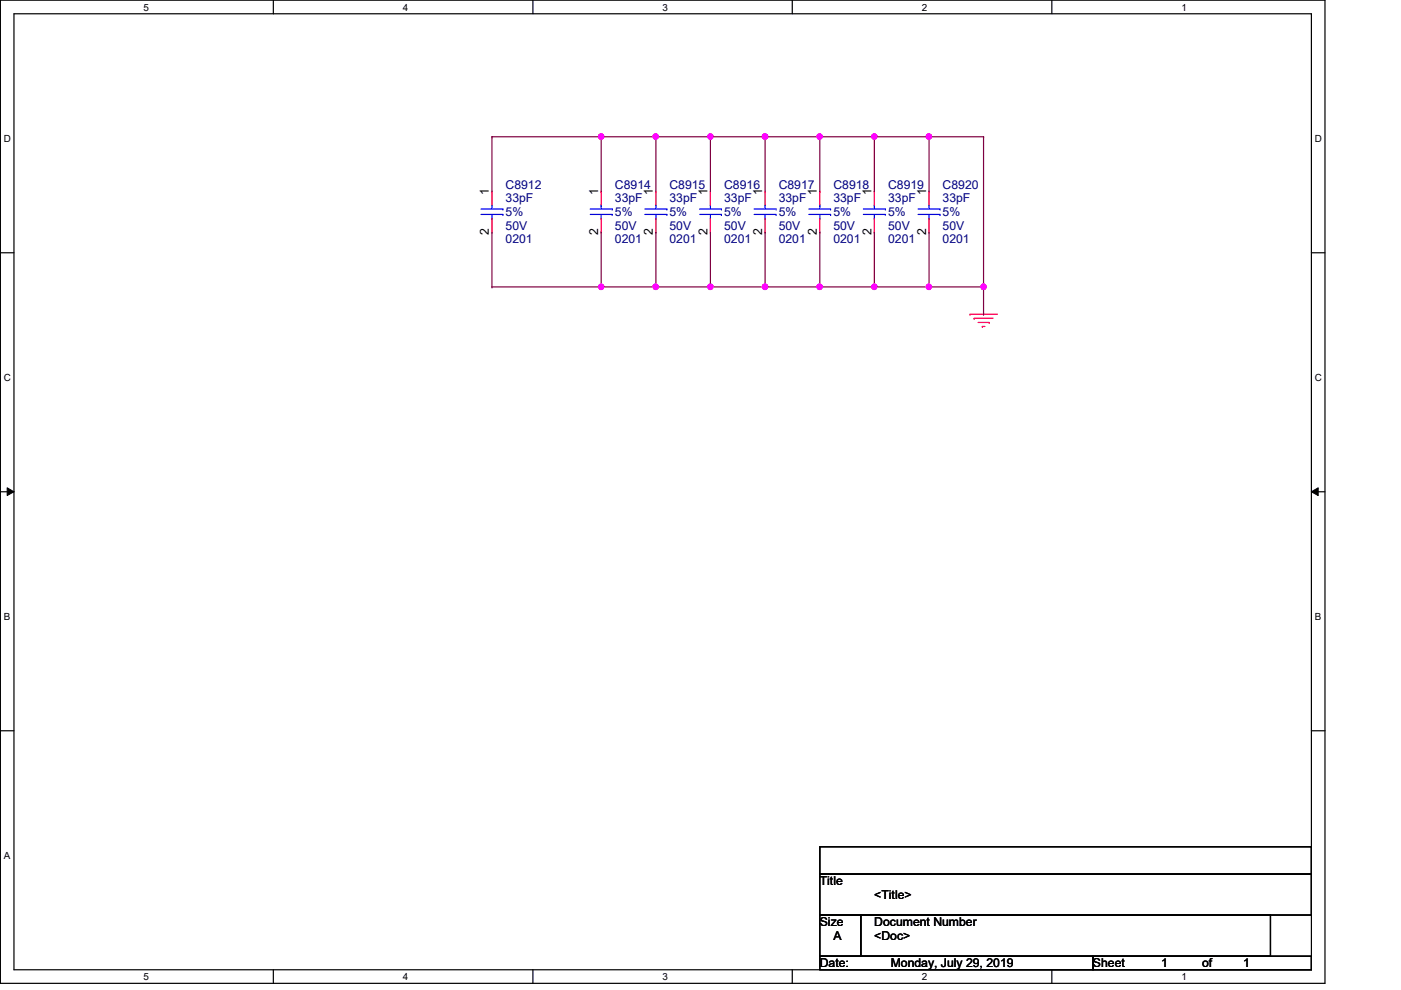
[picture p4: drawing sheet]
<svg xmlns="http://www.w3.org/2000/svg" width="297mm" height="210mm" viewBox="0 0 297 210" stroke-linecap="round" stroke-linejoin="round" font-family="sans-serif">
<path d="M.1 0h280.8v208.5h-280.8zM3 2.9h275v202.7h-275z" fill="none" stroke="#000" stroke-width=".25"/>
<g fill="#fff">
<path d="M30.4 .3h1.2v2.4h-1.2z"/>
<path d="M30.4 205.9h1.2v2.3h-1.2z"/>
</g>
<path d="M58 0v2.9M58 205.6v2.9" fill="none" stroke="#000" stroke-width=".25"/>
<g fill="#fff">
<path d="M85.4 .3h1.2v2.4h-1.2z"/>
<path d="M85.4 205.9h1.2v2.3h-1.2z"/>
</g>
<path d="M113 0v2.9M113 205.6v2.9" fill="none" stroke="#000" stroke-width=".25"/>
<g fill="#fff">
<path d="M140.5 .3h1.1v2.4h-1.1z"/>
<path d="M140.5 205.9h1.1v2.3h-1.1z"/>
</g>
<path d="M168 0v2.9M168 205.6v2.9" fill="none" stroke="#000" stroke-width=".25"/>
<g fill="#fff">
<path d="M195.4 .3h1.2v2.4h-1.2z"/>
<path d="M195.4 205.9h1.2v2.3h-1.2z"/>
</g>
<path d="M223 0v2.9M223 205.6v2.9" fill="none" stroke="#000" stroke-width=".25"/>
<g fill="#fff">
<path d="M250.5 .3h1.1v2.4h-1.1z"/>
<path d="M250.5 205.9h1.1v2.3h-1.1z"/>
<path d="M.8 28.2h1.5v2.4h-1.5z"/>
<path d="M278.8 28.2h1.4v2.4h-1.4z"/>
<path d="M.8 78.9h1.5v2.3h-1.5z"/>
<path d="M278.8 78.9h1.4v2.3h-1.4z"/>
</g>
<path d="M.1 53.6h2.9M278 53.6h2.9" fill="none" stroke="#000" stroke-width=".25"/>
<g fill="#fff">
<path d="M.8 129.6h1.4v2.3h-1.4z"/>
<path d="M278.8 129.6h1.3v2.3h-1.3z"/>
</g>
<path d="M.1 104.3h2.9M278 104.3h2.9" fill="none" stroke="#000" stroke-width=".25"/>
<path d="M1.5 103.4l1.5 .9-1.5 .8zM278 104.3l1.5-.9v1.7z" fill="#000"/>
<path d="M1.5 103.4l1.5 .9-1.5 .8zM278 104.3l1.5-.9v1.7z" fill="none" stroke="#000" stroke-width=".21"/>
<path d="M.8 180.3h1.4v2.3h-1.4z" fill="#fff"/>
<path d="M.1 154.9h2.9M278 154.9h2.9M173.8 179.5h104.2v5.8h-104.2zM173.8 185.3h104.2v8.7h-104.2zM173.8 194h8.7v8.7h-8.7zM182.5 194h86.9v8.7h-86.9zM173.8 202.7h57.9v2.9h-57.9zM231.7 202.7h46.3v2.9h-46.3z" fill="none" stroke="#000" stroke-width=".25"/>
<g fill="none" stroke="#f00" stroke-width=".25">
<path d="M104.3 40.6h.1M104.3 49.2h.1M104.3 40.6v2.9M104.3 46.4v2.8M127.5 40.6h.1M127.5 49.2h.1M127.5 40.6v2.9M127.5 46.4v2.8M139.1 40.6h.1M139.1 49.2h.1M139.1 40.6v2.9M139.1 46.4v2.8"/>
<path d="M150.6 40.6h.1M150.6 49.2h.1M150.6 40.6v2.9M150.6 46.4v2.8M162.2 40.6h.1M162.2 49.2h.1M162.2 40.6v2.9M162.2 46.4v2.8M173.8 40.6h.1M173.8 49.2h.1M173.8 40.6v2.9M173.8 46.4v2.8"/>
<path d="M185.4 40.6h.1M185.4 49.2h.1M185.4 40.6v2.9M185.4 46.4v2.8M197 40.6h.1M197 49.2h.1M197 40.6v2.9M197 46.4v2.8M205.7 66.6h.1M205.7 66.6h5.8M206.5 67.5h.1M206.5 67.5h4.1"/>
<path d="M207.4 68.4h2.3M208.3 69.2h.1M208.3 69.2h.5M209.7 68.4h.1"/>
</g>
<g fill="none" stroke="#00f" stroke-width=".25">
<path d="M102 44.3h4.6M102 45.5h4.6M104.3 43.5h.1M104.3 46.4h.1M104.3 43.5v.8M104.3 45.5v.9M106.6 44.3h.1M106.6 45.5h.1M125.1 44.3h4.7M125.1 45.5h4.7M127.5 43.5h.1M127.5 46.4h.1"/>
<path d="M127.5 43.5v.8M127.5 45.5v.9M129.8 44.3h.1M129.8 45.5h.1M136.7 44.3h4.7M136.7 45.5h4.7M139.1 43.5h.1M139.1 46.4h.1M139.1 43.5v.8M139.1 45.5v.9M141.4 44.3h.1M141.4 45.5h.1"/>
<path d="M148.3 44.3h4.6M148.3 45.5h4.6M150.6 43.5h.1M150.6 46.4h.1M150.6 43.5v.8M150.6 45.5v.9M152.9 44.3h.1M152.9 45.5h.1M159.9 44.3h4.6M159.9 45.5h4.6M162.2 43.5h.1M162.2 46.4h.1"/>
<path d="M162.2 43.5v.8M162.2 45.5v.9M164.5 44.3h.1M164.5 45.5h.1M171.5 44.3h4.6M171.5 45.5h4.6M173.8 43.5h.1M173.8 46.4h.1M173.8 43.5v.8M173.8 45.5v.9M176.1 44.3h.1M176.1 45.5h.1"/>
<path d="M183 44.3h4.7M183 45.5h4.7M185.4 43.5h.1M185.4 46.4h.1M185.4 43.5v.8M185.4 45.5v.9M187.7 44.3h.1M187.7 45.5h.1M194.6 44.3h4.7M194.6 45.5h4.7M197 43.5h.1M197 46.4h.1"/>
<path d="M197 43.5v.8M197 45.5v.9M199.3 44.3h.1M199.3 45.5h.1"/>
</g>
<path d="M208.5 29v31.8M208.5 60.8h.1" fill="none" stroke="#7f0040" stroke-width=".25"/>
<circle cx="208.5" cy="60.8" r=".56" fill="#f0f"/>
<circle cx="208.5" cy="60.8" r=".56" fill="none" stroke="#f0f" stroke-width=".25"/>
<path d="M104.3 29h.1M104.3 29v11.6M104.3 29h23.2M127.5 29h.1M104.3 49.2v11.6M104.3 60.8h.1M104.3 60.8h23.2M127.5 60.8h.1" fill="none" stroke="#7f0040" stroke-width=".25"/>
<circle cx="127.5" cy="29" r=".56" fill="#f0f"/>
<circle cx="127.5" cy="29" r=".56" fill="none" stroke="#f0f" stroke-width=".25"/>
<path d="M127.5 49.2v11.6M127.5 60.8h.1" fill="none" stroke="#7f0040" stroke-width=".25"/>
<circle cx="127.4" cy="60.8" r=".56" fill="#f0f"/>
<circle cx="127.4" cy="60.8" r=".56" fill="none" stroke="#f0f" stroke-width=".25"/>
<path d="M127.5 29h.1M127.5 29v11.6M127.5 29h23.1M139.1 29h.1M139.1 29v11.6M150.6 29h.1M127.5 60.8h11.6M139.1 60.8h.1" fill="none" stroke="#7f0040" stroke-width=".25"/>
<circle cx="139" cy="29" r=".56" fill="#f0f"/>
<circle cx="139" cy="29" r=".56" fill="none" stroke="#f0f" stroke-width=".25"/>
<circle cx="150.6" cy="29" r=".56" fill="#f0f"/>
<circle cx="150.6" cy="29" r=".56" fill="none" stroke="#f0f" stroke-width=".25"/>
<path d="M139.1 49.2v11.6M139.1 60.8h.1M139.1 60.8h11.5M150.6 60.8h.1" fill="none" stroke="#7f0040" stroke-width=".25"/>
<circle cx="139" cy="60.8" r=".56" fill="#f0f"/>
<circle cx="139" cy="60.8" r=".56" fill="none" stroke="#f0f" stroke-width=".25"/>
<circle cx="150.6" cy="60.8" r=".56" fill="#f0f"/>
<circle cx="150.6" cy="60.8" r=".56" fill="none" stroke="#f0f" stroke-width=".25"/>
<path d="M150.6 29h.1M150.6 29v11.6M150.6 29h11.6M162.2 29h.1M150.6 49.2v11.6M162.2 49.2v11.6M150.6 60.8h.1M150.6 60.8h11.6M162.2 60.8h.1" fill="none" stroke="#7f0040" stroke-width=".25"/>
<circle cx="162.2" cy="60.8" r=".57" fill="#f0f"/>
<circle cx="162.2" cy="60.8" r=".57" fill="none" stroke="#f0f" stroke-width=".25"/>
<path d="M162.2 29h.1M162.2 29v11.6M162.2 29h11.6M173.8 29h.1M162.2 60.8h11.6M173.8 60.8h.1" fill="none" stroke="#7f0040" stroke-width=".25"/>
<circle cx="162.2" cy="29" r=".56" fill="#f0f"/>
<circle cx="162.2" cy="29" r=".56" fill="none" stroke="#f0f" stroke-width=".25"/>
<path d="M173.8 29h.1M173.8 29v11.6M173.8 29h11.6M185.4 29h.1" fill="none" stroke="#7f0040" stroke-width=".25"/>
<circle cx="173.8" cy="29" r=".56" fill="#f0f"/>
<circle cx="173.8" cy="29" r=".56" fill="none" stroke="#f0f" stroke-width=".25"/>
<circle cx="185.4" cy="29" r=".56" fill="#f0f"/>
<circle cx="185.4" cy="29" r=".56" fill="none" stroke="#f0f" stroke-width=".25"/>
<path d="M173.8 49.2v11.6M173.8 60.8h.1" fill="none" stroke="#7f0040" stroke-width=".25"/>
<circle cx="173.8" cy="60.8" r=".56" fill="#f0f"/>
<circle cx="173.8" cy="60.8" r=".56" fill="none" stroke="#f0f" stroke-width=".25"/>
<path d="M185.4 49.2v11.6M173.8 60.8h11.6M185.4 60.8h.1" fill="none" stroke="#7f0040" stroke-width=".25"/>
<circle cx="185.4" cy="60.8" r=".56" fill="#f0f"/>
<circle cx="185.4" cy="60.8" r=".56" fill="none" stroke="#f0f" stroke-width=".25"/>
<path d="M185.4 29h.1M185.4 29v11.6M185.4 29h11.6M197 29h.1M185.4 60.8h11.6M197 60.8h.1" fill="none" stroke="#7f0040" stroke-width=".25"/>
<circle cx="196.9" cy="29" r=".56" fill="#f0f"/>
<circle cx="196.9" cy="29" r=".56" fill="none" stroke="#f0f" stroke-width=".25"/>
<path d="M197 29h.1M197 29v11.6M197 29h11.5M208.5 29h.1M197 49.2v11.6M197 60.8h.1" fill="none" stroke="#7f0040" stroke-width=".25"/>
<circle cx="196.9" cy="60.8" r=".56" fill="#f0f"/>
<circle cx="196.9" cy="60.8" r=".56" fill="none" stroke="#f0f" stroke-width=".25"/>
<path d="M197 60.8h11.5M208.5 60.8h.1M208.5 66.6h.1M208.5 60.8v5.8" fill="none" stroke="#7f0040" stroke-width=".25"/>
<circle cx="208.5" cy="60.8" r=".56" fill="#f0f"/>
<circle cx="208.5" cy="60.8" r=".56" fill="none" stroke="#f0f" stroke-width=".25"/>
<circle cx="127.5" cy="29" r=".56" fill="#f0f"/>
<circle cx="127.5" cy="29" r=".56" fill="none" stroke="#f0f" stroke-width=".25"/>
<circle cx="127.4" cy="60.8" r=".56" fill="#f0f"/>
<circle cx="127.4" cy="60.8" r=".56" fill="none" stroke="#f0f" stroke-width=".25"/>
<circle cx="139" cy="29" r=".56" fill="#f0f"/>
<circle cx="139" cy="29" r=".56" fill="none" stroke="#f0f" stroke-width=".25"/>
<circle cx="150.6" cy="29" r=".56" fill="#f0f"/>
<circle cx="150.6" cy="29" r=".56" fill="none" stroke="#f0f" stroke-width=".25"/>
<circle cx="139" cy="60.8" r=".56" fill="#f0f"/>
<circle cx="139" cy="60.8" r=".56" fill="none" stroke="#f0f" stroke-width=".25"/>
<circle cx="150.6" cy="60.8" r=".56" fill="#f0f"/>
<circle cx="150.6" cy="60.8" r=".56" fill="none" stroke="#f0f" stroke-width=".25"/>
<circle cx="162.2" cy="60.8" r=".57" fill="#f0f"/>
<circle cx="162.2" cy="60.8" r=".57" fill="none" stroke="#f0f" stroke-width=".25"/>
<circle cx="162.2" cy="29" r=".56" fill="#f0f"/>
<circle cx="162.2" cy="29" r=".56" fill="none" stroke="#f0f" stroke-width=".25"/>
<circle cx="173.8" cy="29" r=".56" fill="#f0f"/>
<circle cx="173.8" cy="29" r=".56" fill="none" stroke="#f0f" stroke-width=".25"/>
<circle cx="185.4" cy="29" r=".56" fill="#f0f"/>
<circle cx="185.4" cy="29" r=".56" fill="none" stroke="#f0f" stroke-width=".25"/>
<circle cx="173.8" cy="60.8" r=".56" fill="#f0f"/>
<circle cx="173.8" cy="60.8" r=".56" fill="none" stroke="#f0f" stroke-width=".25"/>
<circle cx="185.4" cy="60.8" r=".56" fill="#f0f"/>
<circle cx="185.4" cy="60.8" r=".56" fill="none" stroke="#f0f" stroke-width=".25"/>
<circle cx="196.9" cy="29" r=".56" fill="#f0f"/>
<circle cx="196.9" cy="29" r=".56" fill="none" stroke="#f0f" stroke-width=".25"/>
<circle cx="196.9" cy="60.8" r=".56" fill="#f0f"/>
<circle cx="196.9" cy="60.8" r=".56" fill="none" stroke="#f0f" stroke-width=".25"/>
<g font-size="2.6">
<text x="103.7" y="41.4" transform="rotate(-90 103.7 41.4)">1</text>
<text x="126.8" y="41.4" transform="rotate(-90 126.8 41.4)">1</text>
<text x="138.4" y="41.4" transform="rotate(-90 138.4 41.4)">1</text>
<text x="150" y="41.4" transform="rotate(-90 150 41.4)">1</text>
<text x="161.6" y="41.4" transform="rotate(-90 161.6 41.4)">1</text>
<text x="173.2" y="41.4" transform="rotate(-90 173.2 41.4)">1</text>
<text x="184.7" y="41.4" transform="rotate(-90 184.7 41.4)">1</text>
<text x="196.3" y="41.4" transform="rotate(-90 196.3 41.4)">1</text>
<text x="103.7" y="49.8" transform="rotate(-90 103.7 49.8)">2</text>
<text x="126.8" y="49.8" transform="rotate(-90 126.8 49.8)">2</text>
<text x="138.4" y="49.8" transform="rotate(-90 138.4 49.8)">2</text>
<text x="150" y="49.8" transform="rotate(-90 150 49.8)">2</text>
<text x="161.6" y="49.8" transform="rotate(-90 161.6 49.8)">2</text>
<text x="173.2" y="49.8" transform="rotate(-90 173.2 49.8)">2</text>
<text x="184.7" y="49.8" transform="rotate(-90 184.7 49.8)">2</text>
<text x="196.3" y="49.8" transform="rotate(-90 196.3 49.8)">2</text>
<text x="173.8" y="187.7">Title</text>
<text x="185.4" y="190.6">&lt;Title&gt;</text>
<text x="173.8" y="196.3">Size</text>
<text x="185.4" y="196.3">Document Number</text>
<text x="176.7" y="199.3">A</text>
<text x="185.4" y="199.3">&lt;Doc&gt;</text>
<text x="173.8" y="205.1">Date:</text>
<text x="188.8" y="205.1">Monday, July 29, 2019</text>
<text x="231.7" y="205.1">Sheet</text>
<text x="246.2" y="205.1">1</text>
<text x="254.9" y="205.1">of</text>
<text x="263.6" y="205.1">1</text>
</g>
<g font-size="2.6" fill="#00007f">
<text x="107.2" y="40">C8912</text>
<text x="130.4" y="40">C8914</text>
<text x="141.9" y="40">C8915</text>
<text x="153.5" y="40">C8916</text>
<text x="165.1" y="40">C8917</text>
<text x="176.7" y="40">C8918</text>
<text x="188.3" y="40">C8919</text>
<text x="199.9" y="40">C8920</text>
<text x="107.2" y="42.9">33pF</text>
<text x="107.2" y="45.8">5%</text>
<text x="130.4" y="42.9">33pF</text>
<text x="130.4" y="45.8">5%</text>
<text x="141.9" y="42.9">33pF</text>
<text x="141.9" y="45.8">5%</text>
<text x="153.5" y="42.9">33pF</text>
<text x="153.5" y="45.8">5%</text>
<text x="165.1" y="42.9">33pF</text>
<text x="165.1" y="45.8">5%</text>
<text x="176.7" y="42.9">33pF</text>
<text x="176.7" y="45.8">5%</text>
<text x="188.3" y="42.9">33pF</text>
<text x="188.3" y="45.8">5%</text>
<text x="199.9" y="42.9">33pF</text>
<text x="199.9" y="45.8">5%</text>
<text x="107.2" y="51.6">0201</text>
<text x="107.2" y="48.7">50V</text>
<text x="130.4" y="51.6">0201</text>
<text x="130.4" y="48.7">50V</text>
<text x="141.9" y="51.6">0201</text>
<text x="141.9" y="48.7">50V</text>
<text x="153.5" y="51.6">0201</text>
<text x="153.5" y="48.7">50V</text>
<text x="165.1" y="51.6">0201</text>
<text x="165.1" y="48.7">50V</text>
<text x="176.7" y="51.6">0201</text>
<text x="176.7" y="48.7">50V</text>
<text x="188.3" y="51.6">0201</text>
<text x="188.3" y="48.7">50V</text>
<text x="199.9" y="51.6">0201</text>
<text x="199.9" y="48.7">50V</text>
</g>
<g font-size="2.1">
<text x="30.4" y="2.2">5</text>
<text x="85.4" y="2.2">4</text>
<text x="140.5" y="2.2">3</text>
<text x="195.4" y="2.2">2</text>
<text x="250.5" y="2.2">1</text>
<text x=".8" y="30.1">D</text>
<text x="278.8" y="30.1">D</text>
<text x=".8" y="80.8">C</text>
<text x="278.8" y="80.8">C</text>
<text x=".8" y="131.5">B</text>
<text x="278.8" y="131.5">B</text>
<text x=".8" y="182.2">A</text>
<text x="30.4" y="207.8">5</text>
<text x="85.4" y="207.8">4</text>
<text x="140.5" y="207.8">3</text>
<text x="195.4" y="207.8">2</text>
<text x="250.5" y="207.8">1</text>
</g>
</svg>
